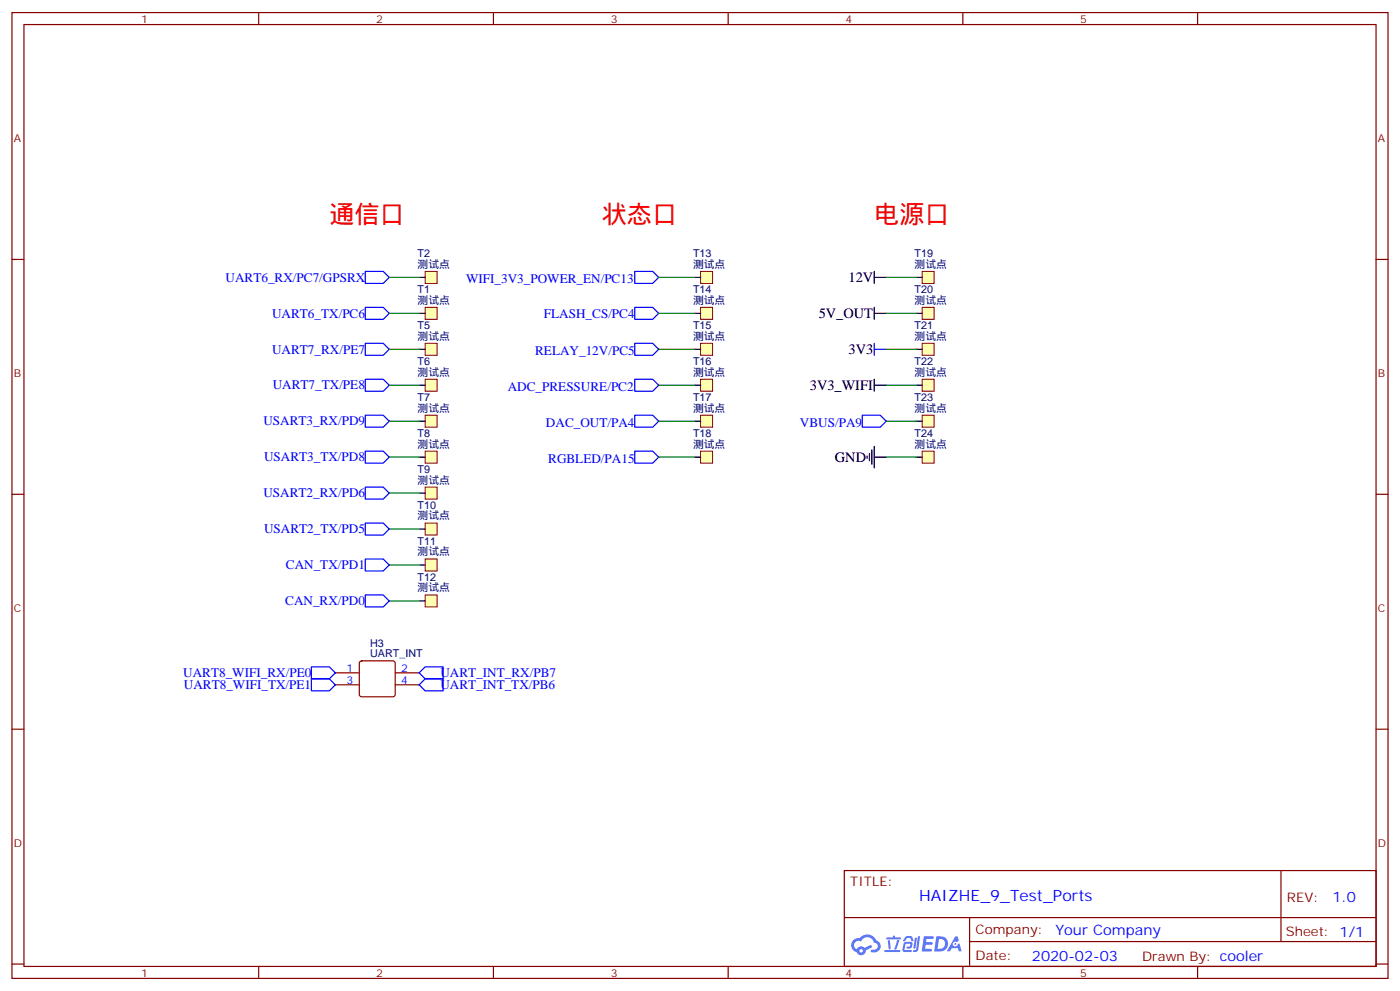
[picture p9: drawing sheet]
<svg xmlns="http://www.w3.org/2000/svg" width="412mm" height="292mm" viewBox="0 0 412 292" stroke-linecap="round" stroke-linejoin="round" font-family="sans-serif">
<g fill="none" stroke="#870000" stroke-width=".35">
<path d="M3.5 3.7h405.4v284.3h-405.4zM7.1 7.2h398.2v277.3h-398.2zM76.2 3.7v3.5M145.3 3.7v3.5M214.5 3.7v3.5M283.6 3.7v3.5M352.8 3.7v3.5M3.5 76.4h3.6M405.3 76.4h3.6M3.5 145.5h3.6M405.3 145.5h3.6M3.5 214.7h3.6"/>
<path d="M405.3 214.7h3.6M248.7 256.3h156.6v28.2h-156.6zM377.3 256.3v20.9M248.7 270.1h156.5M285.6 277.2h119.6M285.6 270.1v14.2M3.5 283.8h3.6M76.2 284.5v3.5M145.3 284.5v3.5M214.5 284.5v3.5M283.6 284.5v3.5M352.8 284.5v3.5"/>
<path d="M405.3 283.8h3.6"/>
</g>
<g fill="#5487ff">
<path d="M272.1 275.6h2.6l.3 .2-.1 .6h-2l-.1 1h1.6l.4 .4-.4 .3h-1.7l-.2 1.2 1.8 .1 .3 .3-.2 .4h-2.9z"/>
<path d="M281.4 275.7h.7l.4 1.3-.7 .3a.74 .74 0 0 0-1.1 .3 .74 .74 0 0 0 .5 1.1 .74 .74 0 0 0 .9-.7l.5-.3 .7 2.4h-.9l-.2-1h-1.9l-.5 1h-.9z"/>
<path d="M269.5 276.1h.6l-.4 2.9a.31 .31 0 0 1-.3 .3 .31 .31 0 0 1-.3-.3z"/>
<path d="M270.4 275.6h.6l-.5 4a.89 .89 0 0 1-.7 .7 .89 .89 0 0 1-.9-.3l1-.5z"/>
<path d="M266.8 275.8l.6-.2 1.2 .1 .5 1.3-.6 .1-.4-.9-1 .1a.95 .95 0 0 1-1 .8l-.1-.2z"/>
<path d="M266.4 277.5l1.8-.2a1.04 1.04 0 0 1 .6 1.1 1.04 1.04 0 0 1-.8 .9h-.7a.29 .29 0 0 1-.3-.4 .29 .29 0 0 1 .3-.2h.7l.2-.8h-1.4l-.4 1.7 1.9 .1a.29 .29 0 0 1 .3 .3 .29 .29 0 0 1-.3 .3h-2l-.4-.3 .2-2.1z"/>
<path d="M260.5 279.7h4.4a.3 .3 0 0 1 .3 .3 .3 .3 0 0 1-.3 .3h-4.3z"/>
<path d="M264.3 276.8h.6l-.5 1.6a1.02 1.02 0 0 1-.7 1.2l-.2-.3z"/>
<path d="M261.5 276.8h.6l.3 2.4-.3 .3-.3-.2z"/>
<path d="M261.1 276h1.9l.2-.5h.5l-.1 .5h1.5a.29 .29 0 0 1 .3 .3 .29 .29 0 0 1-.3 .3h-3.9z"/>
<path d="M275.8 275.6l-.6 4.5h1.4a2.27 2.27 0 0 0 2.7-2.3 2.27 2.27 0 0 0-2.7-2.2zM276.6 276.4a1.5 1.5 0 0 1 1.8 1.6 1.5 1.5 0 0 1-1.9 1.3h-.3z"/>
<path d="M251.4 276.8a2.09 2.09 0 0 0 1 3.5 1.37 1.37 0 0 0 1.5 .9 1.37 1.37 0 0 0 1.1-1.4l2-1-.5-.7-1.8 1a1.4 1.4 0 0 0-2.3 .4 1.32 1.32 0 0 1-.6-1.9 1.32 1.32 0 0 1 1.9-.4 2.02 2.02 0 0 1 2-1.3 2.02 2.02 0 0 1 1.8 1.6 1.09 1.09 0 0 1 1.1 1.4 1.09 1.09 0 0 1-1.6 .7 .41 .41 0 0 0-.5 .3 .41 .41 0 0 0 .4 .5 1.89 1.89 0 0 0 2.4-1.2 1.89 1.89 0 0 0-1.2-2.4 2.98 2.98 0 0 0-5-.6l-1 .1zM253.2 279.9a.52 .52 0 0 1 1 0 .52 .52 0 0 1-1 0z"/>
<circle cx="281.4" cy="277.9" r=".28"/>
</g>
<path d="M125.2 90.5h3.6v3.5h-3.6z" fill="#ffffb0" stroke="#800000" stroke-width=".29"/>
<path d="M123.5 92.3h1.7" fill="none" stroke="#000" stroke-width=".35"/>
<path d="M125.2 111.7h3.6v3.5h-3.6z" fill="#ffffb0" stroke="#800000" stroke-width=".29"/>
<path d="M123.5 113.4h1.7" fill="none" stroke="#000" stroke-width=".35"/>
<path d="M125.2 101.1h3.6v3.5h-3.6z" fill="#ffffb0" stroke="#800000" stroke-width=".29"/>
<path d="M123.5 102.8h1.7" fill="none" stroke="#000" stroke-width=".35"/>
<path d="M125.2 132.8h3.6v3.5h-3.6z" fill="#ffffb0" stroke="#800000" stroke-width=".29"/>
<path d="M123.5 134.6h1.7" fill="none" stroke="#000" stroke-width=".35"/>
<path d="M125.2 122.2h3.6v3.6h-3.6z" fill="#ffffb0" stroke="#800000" stroke-width=".29"/>
<path d="M123.5 124h1.7" fill="none" stroke="#000" stroke-width=".35"/>
<path d="M125.2 154h3.6v3.5h-3.6z" fill="#ffffb0" stroke="#800000" stroke-width=".29"/>
<path d="M123.5 155.8h1.7" fill="none" stroke="#000" stroke-width=".35"/>
<path d="M125.2 143.4h3.6v3.5h-3.6z" fill="#ffffb0" stroke="#800000" stroke-width=".29"/>
<path d="M123.5 145.2h1.7" fill="none" stroke="#000" stroke-width=".35"/>
<path d="M125.2 175.2h3.6v3.5h-3.6z" fill="#ffffb0" stroke="#800000" stroke-width=".29"/>
<path d="M123.5 176.9h1.7" fill="none" stroke="#000" stroke-width=".35"/>
<path d="M125.2 164.6h3.6v3.5h-3.6z" fill="#ffffb0" stroke="#800000" stroke-width=".29"/>
<path d="M123.5 166.3h1.7" fill="none" stroke="#000" stroke-width=".35"/>
<path d="M206.4 122.2h3.5v3.6h-3.5z" fill="#ffffb0" stroke="#800000" stroke-width=".29"/>
<path d="M204.6 124h1.8" fill="none" stroke="#000" stroke-width=".35"/>
<path d="M206.4 132.8h3.5v3.5h-3.5z" fill="#ffffb0" stroke="#800000" stroke-width=".29"/>
<path d="M204.6 134.6h1.8" fill="none" stroke="#000" stroke-width=".35"/>
<path d="M206.4 101.1h3.5v3.5h-3.5z" fill="#ffffb0" stroke="#800000" stroke-width=".29"/>
<path d="M204.6 102.8h1.8" fill="none" stroke="#000" stroke-width=".35"/>
<path d="M206.4 111.7h3.5v3.5h-3.5z" fill="#ffffb0" stroke="#800000" stroke-width=".29"/>
<path d="M204.6 113.4h1.8" fill="none" stroke="#000" stroke-width=".35"/>
<path d="M206.4 90.5h3.5v3.5h-3.5z" fill="#ffffb0" stroke="#800000" stroke-width=".29"/>
<path d="M204.6 92.3h1.8" fill="none" stroke="#000" stroke-width=".35"/>
<path d="M206.4 79.9h3.5v3.5h-3.5z" fill="#ffffb0" stroke="#800000" stroke-width=".29"/>
<path d="M204.6 81.7h1.8" fill="none" stroke="#000" stroke-width=".35"/>
<path d="M271.6 122.2h3.6v3.6h-3.6z" fill="#ffffb0" stroke="#800000" stroke-width=".29"/>
<path d="M269.9 124h1.7" fill="none" stroke="#000" stroke-width=".35"/>
<path d="M271.6 132.8h3.6v3.5h-3.6z" fill="#ffffb0" stroke="#800000" stroke-width=".29"/>
<path d="M269.9 134.6h1.7" fill="none" stroke="#000" stroke-width=".35"/>
<path d="M271.6 101.1h3.6v3.5h-3.6z" fill="#ffffb0" stroke="#800000" stroke-width=".29"/>
<path d="M269.9 102.8h1.7" fill="none" stroke="#000" stroke-width=".35"/>
<path d="M271.6 111.7h3.6v3.5h-3.6z" fill="#ffffb0" stroke="#800000" stroke-width=".29"/>
<path d="M269.9 113.4h1.7" fill="none" stroke="#000" stroke-width=".35"/>
<path d="M271.6 90.5h3.6v3.5h-3.6z" fill="#ffffb0" stroke="#800000" stroke-width=".29"/>
<path d="M269.9 92.3h1.7" fill="none" stroke="#000" stroke-width=".35"/>
<path d="M271.6 79.9h3.6v3.5h-3.6z" fill="#ffffb0" stroke="#800000" stroke-width=".29"/>
<path d="M269.9 81.7h1.7" fill="none" stroke="#000" stroke-width=".35"/>
<path d="M98.8 198.1h7M106.1 194.8l.4-.2h9.2l.5 .2 .2 .5v9.1l-.2 .5-.5 .2h-9.2l-.5-.2-.2-.5v-9.1zM116.4 198.1h7.1M98.8 201.6h7M116.4 201.6h7.1" fill="none" stroke="#870000" stroke-width=".35"/>
<path d="M125.2 79.9h3.6v3.5h-3.6z" fill="#ffffb0" stroke="#800000" stroke-width=".29"/>
<path d="M257.5 79.9v3.5M123.5 81.7h1.7M257.5 81.7h3.6M257.5 90.5v3.5M257.5 92.3h3.6M257.5 111.7v3.5M257.5 113.4h3.6M255.4 134.2v.7M256.1 133.5v2.1M256.8 132.5v4.2M257.5 131.4v6.4M257.5 134.6h3.6" fill="none" stroke="#000" stroke-width=".35"/>
<g fill="none" stroke="#00f" stroke-width=".35">
<path d="M107.6 79.9h5.3l1.8 1.8-1.8 1.7h-5.3zM187 79.9h5.3l1.7 1.8-1.7 1.7h-5.3zM107.6 90.5h5.3l1.8 1.8-1.8 1.7h-5.3zM187 90.5h5.3l1.7 1.8-1.7 1.7h-5.3zM107.6 101.1h5.3l1.8 1.7-1.8 1.8h-5.3zM107.6 111.7h5.3l1.8 1.7-1.8 1.8h-5.3zM187 111.7h5.3l1.7 1.7-1.7 1.8h-5.3zM187 101.1h5.3l1.7 1.7-1.7 1.8h-5.3zM257.5 102.8h3.6M257.5 101.1v3.5M107.6 132.8h5.3l1.8 1.8-1.8 1.7h-5.3zM107.6 122.2h5.3l1.8 1.8-1.8 1.8h-5.3z"/>
<path d="M187 122.2h5.3l1.7 1.8-1.7 1.8h-5.3zM187 132.8h5.3l1.7 1.8-1.7 1.7h-5.3zM254 122.2h5.3l1.8 1.8-1.8 1.8h-5.3zM107.6 154h5.3l1.8 1.8-1.8 1.7h-5.3zM107.6 143.4h5.3l1.8 1.8-1.8 1.7h-5.3zM107.6 164.6h5.3l1.8 1.7-1.8 1.8h-5.3zM107.6 175.2h5.3l1.8 1.7-1.8 1.8h-5.3zM91.7 196.3h5.3l1.8 1.8-1.8 1.7h-5.3zM91.7 199.8h5.3l1.8 1.8-1.8 1.8h-5.3zM123.5 198.1l1.7-1.8h5.3v3.5h-5.3zM125.2 199.8h5.3v3.6h-5.3l-1.7-1.8z"/>
</g>
<g fill="none" stroke="#008700" stroke-width=".35">
<path d="M114.7 92.3h8.8M114.7 81.7h8.8M194 92.3h10.6M194 81.7h10.6M261.1 92.3h8.8M261.1 81.7h8.8M114.7 102.8h8.8M114.7 113.4h8.8M194 102.8h10.6M194 113.4h10.6M261.1 102.8h8.8M261.1 113.4h8.8"/>
<path d="M114.7 124h8.8M114.7 134.6h8.8M194 124h10.6M194 134.6h10.6M261.1 124h8.8M261.1 134.6h8.8M114.7 145.2h8.8M114.7 155.8h8.8M114.7 166.3h8.8M114.7 176.9h8.8"/>
</g>
<g font-size="7.4" fill="#f00">
<text x="97" y="65.8">通信口</text>
<text x="177.3" y="65.8">状态口</text>
<text x="257.5" y="65.8">电源口</text>
</g>
<text font-size="4.6" fill="#00f" x="270.8" y="265.3">HAIZHE_9_Test_Ports</text>
<g font-size="4.2">
<text x="250" y="83.1">12V</text>
<text x="241.2" y="93.6">5V_OUT</text>
<text x="250" y="104.2">3V3</text>
<text x="238.5" y="114.8">3V3_WIFI</text>
<text x="245.9" y="136">GND</text>
</g>
<g font-size="4.2" fill="#00f">
<text x="392.5" y="265.6">1.0</text>
<text x="310.9" y="275.1">Your Company</text>
<text x="304" y="282.9">2020-02-03</text>
</g>
<g font-size="3.9" fill="#00f">
<text x="66.4" y="82.9">UART6_RX/PC7/GPSRX</text>
<text x="137.3" y="83.4">WIFI_3V3_POWER_EN/PC13</text>
<text x="80.1" y="93.5">UART6_TX/PC6</text>
<text x="160.2" y="93.5">FLASH_CS/PC4</text>
<text x="80.1" y="104.1">UART7_RX/PE7</text>
<text x="157.6" y="104.6">RELAY_12V/PC5</text>
<text x="80.3" y="114.7">UART7_TX/PE8</text>
<text x="149.6" y="115.2">ADC_PRESSURE/PC2</text>
<text x="77.6" y="125.3">USART3_RX/PD9</text>
<text x="160.8" y="125.8">DAC_OUT/PA4</text>
<text x="235.6" y="125.8">VBUS/PA9</text>
<text x="77.8" y="135.8">USART3_TX/PD8</text>
<text x="161.5" y="136.3">RGBLED/PA15</text>
<text x="77.6" y="146.4">USART2_RX/PD6</text>
<text x="77.8" y="157">USART2_TX/PD5</text>
<text x="84.2" y="167.6">CAN_TX/PD1</text>
<text x="84" y="178.2">CAN_RX/PD0</text>
<text x="54" y="199.4">UART8_WIFI_RX/PE0</text>
<text x="54.2" y="202.9">UART8_WIFI_TX/PE1</text>
<text x="129.7" y="202.9">UART_INT_TX/PB6</text>
<text x="129.7" y="199.4">UART_INT_RX/PB7</text>
</g>
<g font-size="3.9" fill="#800">
<text x="250.5" y="260.9">TITLE:</text>
<text x="379.1" y="265.6">REV:</text>
<text x="287.4" y="275.1">Company:</text>
<text x="378.7" y="275.7">Sheet: 1/1</text>
<text x="287.4" y="282.8">Date:</text>
<text x="336.4" y="282.8">Drawn By: cooler</text>
</g>
<g font-size="3.2" fill="#800">
<text x="41.6" y="6.7">1</text>
<text x="110.8" y="6.7">2</text>
<text x="179.9" y="6.7">3</text>
<text x="249.1" y="6.7">4</text>
<text x="318.2" y="6.7">5</text>
<text x="4.1" y="41.8">A</text>
<text x="405.9" y="41.8">A</text>
<text x="4.1" y="110.9">B</text>
<text x="405.9" y="110.9">B</text>
<text x="4.1" y="180.1">C</text>
<text x="405.9" y="180.1">C</text>
<text x="4.1" y="249.2">D</text>
<text x="405.9" y="249.2">D</text>
<text x="41.6" y="287.5">1</text>
<text x="110.8" y="287.5">2</text>
<text x="179.9" y="287.5">3</text>
<text x="249.1" y="287.5">4</text>
<text x="318.2" y="287.5">5</text>
</g>
<g font-size="3.2" fill="#000080">
<text x="123" y="75.7">T2</text>
<text x="204.1" y="75.7">T13</text>
<text x="269.4" y="75.7">T19</text>
<text x="123" y="78.8">测试点</text>
<text x="204.1" y="78.8">测试点</text>
<text x="269.4" y="78.8">测试点</text>
<text x="123" y="89.4">测试点</text>
<text x="123" y="86.3">T1</text>
<text x="204.1" y="89.4">测试点</text>
<text x="204.1" y="86.3">T14</text>
<text x="269.4" y="89.4">测试点</text>
<text x="269.4" y="86.3">T20</text>
<text x="123" y="100">测试点</text>
<text x="123" y="96.8">T5</text>
<text x="204.1" y="100">测试点</text>
<text x="204.1" y="96.8">T15</text>
<text x="269.4" y="100">测试点</text>
<text x="269.4" y="96.8">T21</text>
<text x="123" y="107.4">T6</text>
<text x="204.1" y="107.4">T16</text>
<text x="269.4" y="107.4">T22</text>
<text x="123" y="110.6">测试点</text>
<text x="204.1" y="110.6">测试点</text>
<text x="269.4" y="110.6">测试点</text>
<text x="123" y="118">T7</text>
<text x="204.1" y="118">T17</text>
<text x="269.4" y="118">T23</text>
<text x="123" y="121.2">测试点</text>
<text x="204.1" y="121.2">测试点</text>
<text x="269.4" y="121.2">测试点</text>
<text x="123" y="131.8">测试点</text>
<text x="123" y="128.6">T8</text>
<text x="204.1" y="131.8">测试点</text>
<text x="204.1" y="128.6">T18</text>
<text x="269.4" y="131.8">测试点</text>
<text x="269.4" y="128.6">T24</text>
<text x="123" y="142.3">测试点</text>
<text x="123" y="139.2">T9</text>
<text x="123" y="149.8">T10</text>
<text x="123" y="152.9">测试点</text>
<text x="123" y="160.3">T11</text>
<text x="123" y="163.5">测试点</text>
<text x="123" y="170.9">T12</text>
<text x="123" y="174.1">测试点</text>
<text x="109" y="190.4">H3</text>
<text x="109" y="193.5">UART_INT</text>
</g>
<g font-size="3.2" fill="#00f">
<text x="102.1" y="197.7">1</text>
<text x="118.2" y="197.7">2</text>
<text x="102.1" y="201.3">3</text>
<text x="118.2" y="201.3">4</text>
</g>
</svg>
